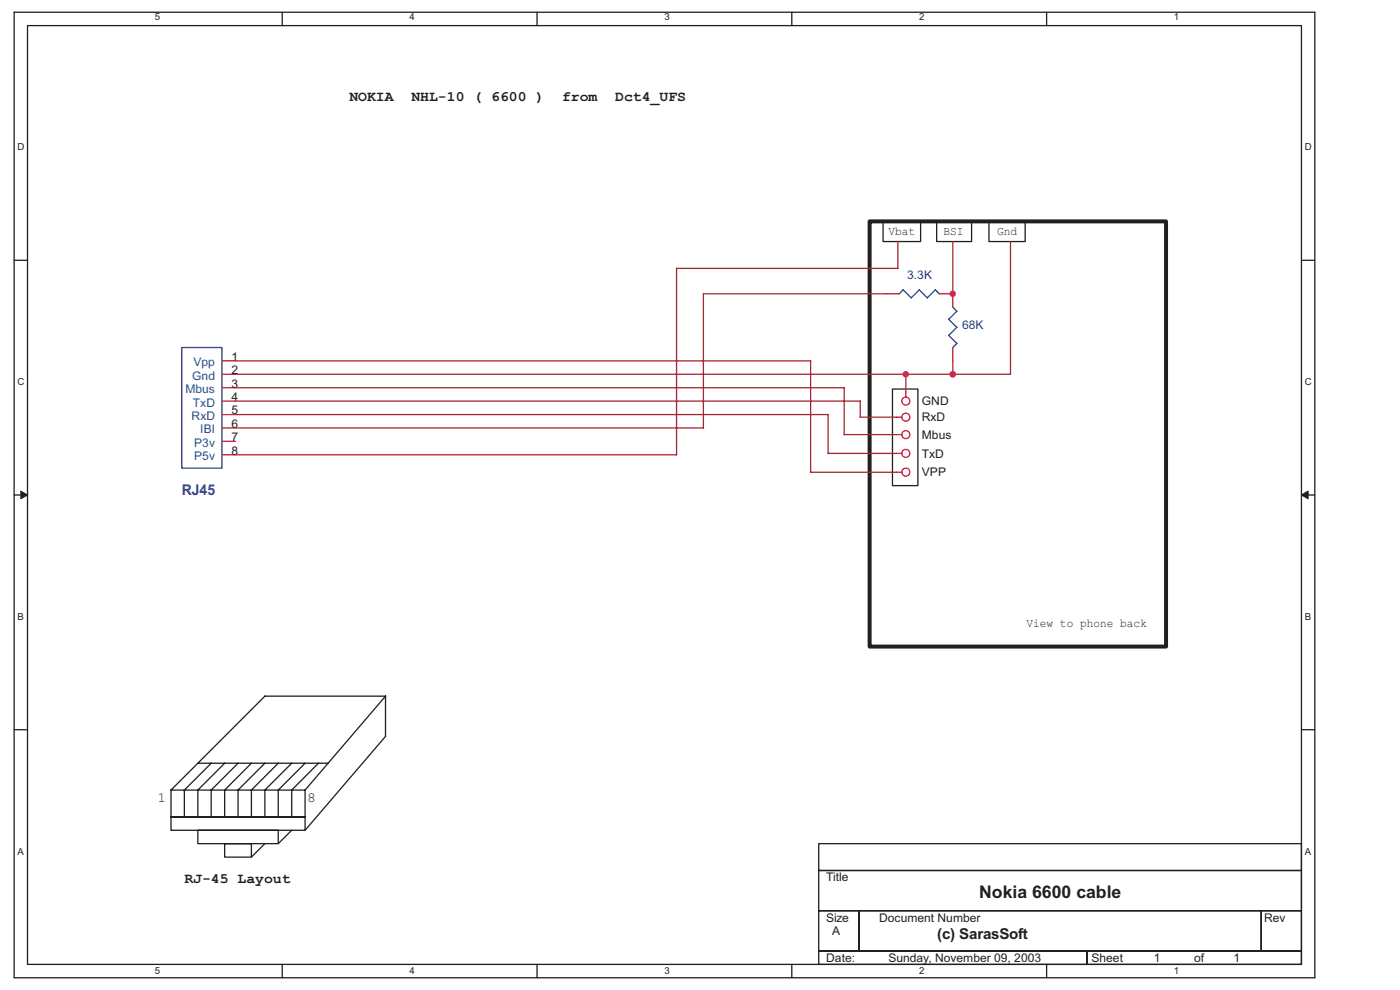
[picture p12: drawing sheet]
<svg xmlns="http://www.w3.org/2000/svg" width="297mm" height="210mm" viewBox="0 0 297 210" stroke-linecap="round" stroke-linejoin="round" font-family="sans-serif">
<path d="M3 2.6h275.9v204.8h-275.9zM5.8 5.4h270.3v199.2h-270.3z" fill="none" stroke="#231f20" stroke-width=".28"/>
<g fill="#fff">
<path d="M32.8 2.9h1.2v2.3h-1.2z"/>
<path d="M32.8 204.8h1.2v2.3h-1.2z"/>
</g>
<path d="M59.9 2.6v2.8M59.9 204.6v2.8" fill="none" stroke="#231f20" stroke-width=".28"/>
<g fill="#fff">
<path d="M86.9 2.9h1.1v2.3h-1.1z"/>
<path d="M86.9 204.8h1.1v2.3h-1.1z"/>
</g>
<path d="M113.9 2.6v2.8M113.9 204.6v2.8" fill="none" stroke="#231f20" stroke-width=".28"/>
<g fill="#fff">
<path d="M140.9 2.9h1.2v2.3h-1.2z"/>
<path d="M140.9 204.8h1.2v2.3h-1.2z"/>
</g>
<path d="M168 2.6v2.8M168 204.6v2.8" fill="none" stroke="#231f20" stroke-width=".28"/>
<g fill="#fff">
<path d="M195 2.9h1.1v2.3h-1.1z"/>
<path d="M195 204.8h1.1v2.3h-1.1z"/>
</g>
<path d="M222 2.6v2.8M222 204.6v2.8" fill="none" stroke="#231f20" stroke-width=".28"/>
<g fill="#fff">
<path d="M249 2.9h1.2v2.3h-1.2z"/>
<path d="M249 204.8h1.2v2.3h-1.2z"/>
<path d="M3.7 30.3h1.5v2.3h-1.5z"/>
<path d="M276.8 30.3h1.5v2.3h-1.5z"/>
<path d="M3.7 80.1h1.5v2.3h-1.5z"/>
<path d="M276.8 80.1h1.5v2.3h-1.5z"/>
</g>
<path d="M3 55.2h2.8M276.1 55.2h2.8" fill="none" stroke="#231f20" stroke-width=".28"/>
<g fill="#fff">
<path d="M3.7 129.9h1.4v2.3h-1.4z"/>
<path d="M276.8 129.9h1.4v2.3h-1.4z"/>
</g>
<path d="M3 105h2.8M276.1 105h2.8" fill="none" stroke="#231f20" stroke-width=".28"/>
<g fill="#231f20" stroke="#231f20" stroke-width=".21">
<path d="M4.4 104.2l1.4 .8-1.4 .8z" fill-rule="evenodd"/>
<path d="M276.1 105l1.4-.8v1.6z" fill-rule="evenodd"/>
</g>
<g fill="#fff">
<path d="M3.7 179.7h1.4v2.3h-1.4z"/>
<path d="M276.8 179.7h1.4v2.3h-1.4z"/>
</g>
<g fill="none" stroke="#231f20" stroke-width=".28">
<path d="M187.3 47h8v4.2h-8zM198.7 47h7.4v4.2h-7.4zM209.8 47h7.7v4.2h-7.7zM189.3 82.5h5.4v20.5h-5.4zM3 154.8h2.8M81.8 147.7v8.5M81.8 147.7l-17.1 19.9v5.7M81.8 147.7h-25.6l-19.9 19.9M81.8 156.2l-17.1 19.9M276.1 154.8h2.8M36.3 173.3h28.4M36.3 173.3h28.4h-28.4h28.4v2.8h-28.4z"/>
<path d="M36.3 167.6v5.7M36.3 167.6h28.4M42 176.1h17v2.9h-17zM42 161.9h27.6M44.8 161.9l-5.7 5.7v5.7M47.7 179h5.6v2.8h-5.6zM47.7 161.9l-5.7 5.7v5.7M50.5 161.9l-5.7 5.7v5.7M53.4 161.9l-5.7 5.7v5.7M56.2 161.9l-5.7 5.7v5.7M56.2 178.9l-2.9 2.9M59 161.9l-5.7 5.7v5.7"/>
<path d="M61.9 161.9l-5.7 5.7v5.7M61.9 176.1l-2.9 2.9M64.7 161.9l-5.7 5.7v5.7M67.6 161.9l-5.7 5.7v5.7M173.7 179h102.4v5.7h-102.4zM173.7 184.7h102.4v8.5h-102.4zM173.7 193.2h8.5v8.5h-8.5zM182.2 193.2h85.4v8.5h-85.4zM267.6 193.2h8.5v8.5h-8.5zM173.7 201.7h56.9v2.9h-56.9zM230.6 201.7h45.5v2.9h-45.5z"/>
</g>
<path d="M184.5 47h62.9v90.2h-62.9z" fill="none" stroke="#231f20" stroke-width=".85"/>
<g fill="none" stroke="#ee2028" stroke-width=".28">
<path d="M47.1 76.6h2.8M47.1 79.4h2.8M187.9 62.3h2.8M199.3 62.3h2.8v2.9M202.1 73.7v2.9M47.1 82.2h2.8M47.1 85.1h2.8M47.1 87.9h2.8M47.1 90.8h2.8M47.1 93.6h2.8M47.1 96.5h2.8M190.2 96.2h1.1"/>
<path d="M190.2 92.2h1.1M190.2 88.5h1.1M192.2 83.1v1.1M190.2 100.2h1.1"/>
<circle cx="192.2" cy="88.5" r=".85"/>
<circle cx="192.2" cy="96.2" r=".85"/>
<circle cx="192.2" cy="85.1" r=".85"/>
<circle cx="192.2" cy="92.2" r=".85"/>
<circle cx="192.2" cy="100.2" r=".85"/>
</g>
<path d="M38.6 73.7h8.5v25.6h-8.5zM191.6 61.5l1.7 1.7M191.6 61.5l-.9 .8M196.7 63.2l-1.7-1.7-1.7 1.7M199.3 62.3l-.9-.8-1.7 1.7M201.2 71.1l1.8 1.7M202.1 65.1l.9 .9M203 72.8l-.9 .9M203 69.4l-1.7 1.8M203 66l-1.8 1.7 1.8 1.7" fill="none" stroke="#2c3695" stroke-width=".28"/>
<g fill="none" stroke="#a22934" stroke-width=".28">
<path d="M190.5 51.2v5.7M190.5 56.9h-47v39.6M202.1 51.2v11.1M214.4 51.2v28.2h-164.5M49.9 76.6h122.1v23.6h18.2M187.9 62.3h-38.7v28.5h-99.3M192.2 79.4v3.7M202.1 76.6v2.8M49.9 96.5h93.6M49.9 85.1h132.6v3.4h7.7M49.9 87.9h125.8M49.9 82.2h129.2v10"/>
<path d="M175.7 87.9v8.3M175.7 96.2h14.5M179.1 92.2h11.1"/>
</g>
<g fill="#b6218b" stroke="#b6218b" stroke-width=".28">
<circle cx="202.1" cy="79.4" r=".55"/>
<circle cx="202.1" cy="62.3" r=".56"/>
<circle cx="192.2" cy="79.4" r=".56"/>
</g>
<text font-size="3.7" fill="#231f20" x="207.7" y="190.4">Nokia 6600 cable</text>
<text font-size="3.2" fill="#231f20" x="198.8" y="199.2">(c) SarasSoft</text>
<text font-size="3.1" fill="#2e3090" x="38.6" y="105.1">RJ45</text>
<g font-size="3" fill="#231f20">
<text x="74.1" y="21.4">NOKIA</text>
<text x="87.3" y="21.4">NHL-10 ( 6600 )</text>
<text x="119.2" y="21.4">from</text>
<text x="130.5" y="21.4">Dct4_UFS</text>
<text x="33.4" y="170.1">1</text>
<text x="65.2" y="170.1">8</text>
<text x="39.1" y="187.3">RJ-45 Layout</text>
</g>
<g font-size="2.6" fill="#231f20">
<text x="188.5" y="49.9">Vbat</text>
<text x="200.1" y="49.9">BSI</text>
<text x="211.5" y="49.9">Gnd</text>
<text x="217.8" y="132.9">View to phone back</text>
</g>
<g font-size="2.5" fill="#2e3090">
<text x="192.5" y="59.2">3.3K</text>
<text x="204.1" y="69.8">68K</text>
</g>
<g font-size="2.5" fill="#14589f">
<text x="41.1" y="77.7">Vpp</text>
<text x="39.3" y="83.4">Mbus</text>
<text x="40.8" y="80.6">Gnd</text>
<text x="40.7" y="89.1">RxD</text>
<text x="40.9" y="86.2">TxD</text>
<text x="41.2" y="94.8">P3v</text>
<text x="42.5" y="91.9">IBI</text>
<text x="41.2" y="97.6">P5v</text>
</g>
<g font-size="2.5" fill="#231f20">
<text x="49.1" y="76.5">1</text>
<text x="49.1" y="79.4">2</text>
<text x="49.1" y="82.2">3</text>
<text x="49.1" y="85.1">4</text>
<text x="49.1" y="87.9">5</text>
<text x="195.6" y="86">GND</text>
<text x="195.6" y="89.4">RxD</text>
<text x="49.1" y="90.8">6</text>
<text x="49.1" y="93.6">7</text>
<text x="195.6" y="93.1">Mbus</text>
<text x="49.1" y="96.4">8</text>
<text x="195.6" y="101">VPP</text>
<text x="195.6" y="97.1">TxD</text>
<text x="175.3" y="187">Title</text>
<text x="175.3" y="195.5">Size</text>
<text x="186.5" y="195.5">Document Number</text>
<text x="268.2" y="195.5">Rev</text>
<text x="176.5" y="198.3">A</text>
<text x="175.3" y="204">Date:</text>
<text x="188.5" y="204">Sunday, November 09, 2003</text>
<text x="231.6" y="204">Sheet</text>
<text x="244.8" y="204">1</text>
<text x="253.3" y="204">of</text>
<text x="261.7" y="204">1</text>
</g>
<g font-size="2" fill="#231f20">
<text x="32.8" y="4.3">5</text>
<text x="86.9" y="4.3">4</text>
<text x="140.9" y="4.3">3</text>
<text x="195" y="4.3">2</text>
<text x="249" y="4.3">1</text>
<text x="3.7" y="31.8">D</text>
<text x="276.8" y="31.8">D</text>
<text x="3.7" y="81.7">C</text>
<text x="276.8" y="81.7">C</text>
<text x="3.7" y="131.6">B</text>
<text x="276.8" y="131.6">B</text>
<text x="3.7" y="181.5">A</text>
<text x="276.8" y="181.5">A</text>
<text x="32.8" y="206.7">5</text>
<text x="86.9" y="206.7">4</text>
<text x="140.9" y="206.7">3</text>
<text x="195" y="206.7">2</text>
<text x="249" y="206.7">1</text>
</g>
</svg>
